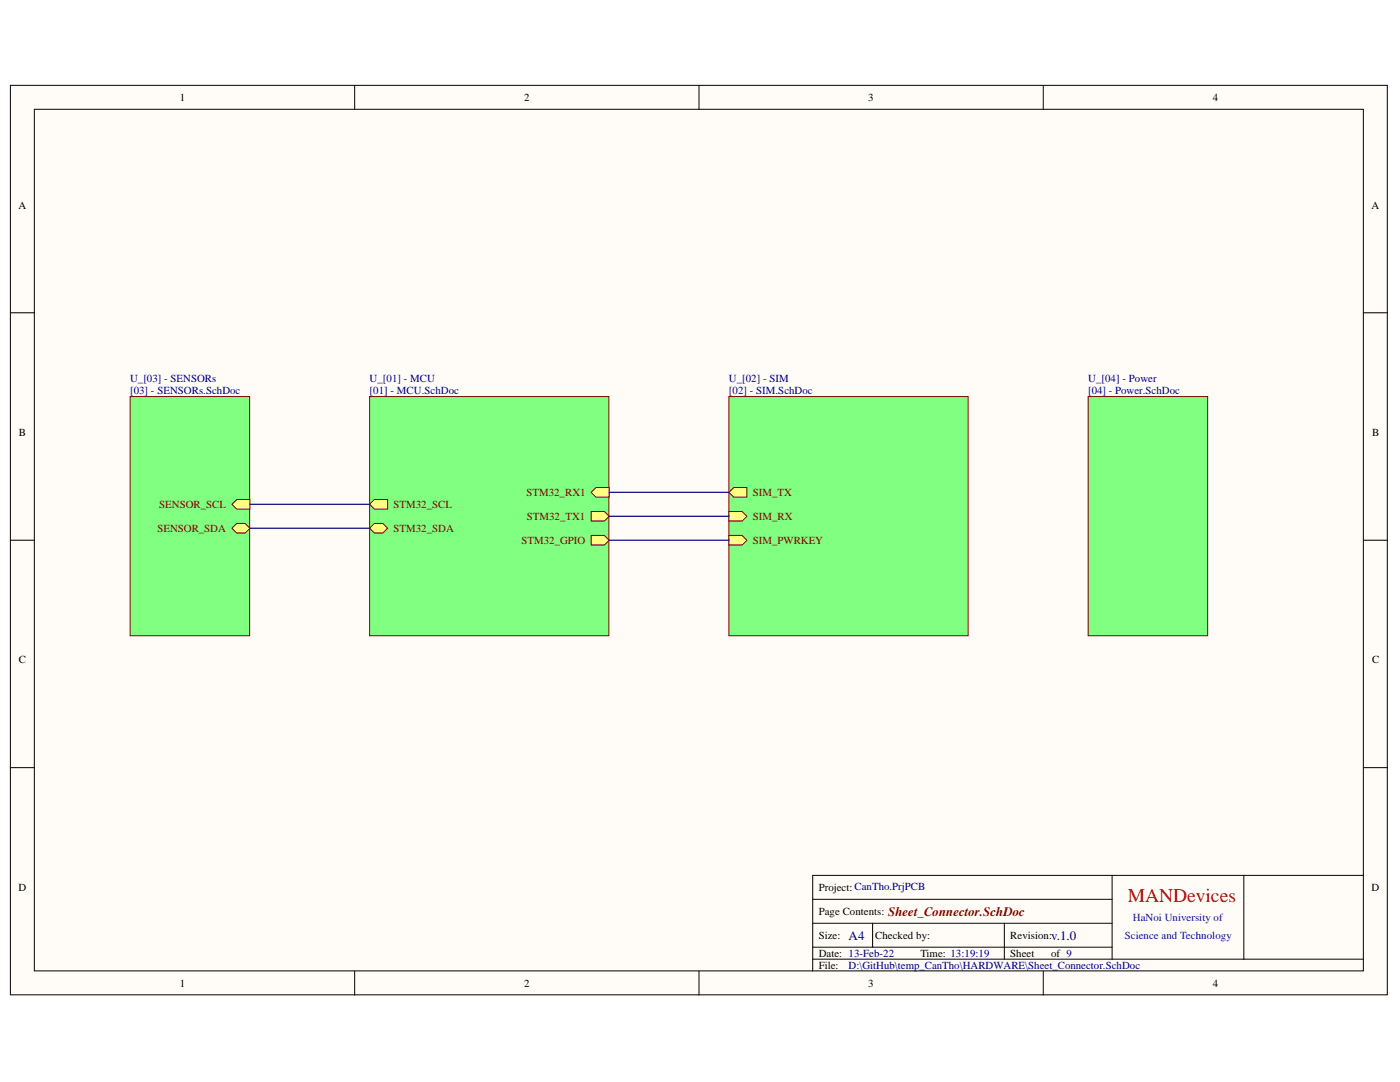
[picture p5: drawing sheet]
<svg xmlns="http://www.w3.org/2000/svg" width="279mm" height="216mm" viewBox="0 0 279 216" stroke-linecap="round" stroke-linejoin="round" font-family="sans-serif">
<g fill="#fffcf8" stroke="#000" stroke-width=".2">
<path d="M2.1 17h274.8v181.5h-274.8z"/>
<path d="M6.9 21.8h265.2v171.9h-265.2z"/>
</g>
<g fill="none" stroke="#000" stroke-width=".2">
<path d="M70.8 17v4.8M139.5 17v4.8M208.2 17v4.8M2.1 62.4h4.8M272.1 62.4h4.8M2.1 107.8h4.8M272.1 107.8h4.8M2.1 153.2h4.8M272.1 153.2h4.8M162.2 179.4h59.7M221.9 174.7v16.7M248.2 174.7h-86v19.1"/>
<path d="M272.1 174.7h-23.9v16.7M70.8 193.8v4.8M139.5 193.8v4.8M162.2 184.2h59.7M162.2 191.4h109.9M162.2 189h59.7M174.1 184.2v4.8M200.4 184.2v7.2M208.2 193.8v4.8"/>
</g>
<path d="M73.8 79.1h47.7v47.8h-47.7z" fill="#80ff80" stroke="#800000" stroke-width=".2"/>
<path d="M118 102.1h2.6l1 .9-1 1h-2.6z" fill-rule="evenodd" fill="#ffff80"/>
<path d="M118 102.1h2.6l1 .9-1 1h-2.6z" fill="none" stroke="#800000" stroke-width=".2"/>
<path d="M118 98.2l.9-.9h2.7v1.9h-2.7z" fill-rule="evenodd" fill="#ffff80"/>
<path d="M118 98.2l.9-.9h2.7v1.9h-2.7z" fill="none" stroke="#800000" stroke-width=".2"/>
<path d="M73.8 100.6l.9-.9h2.7v1.9h-2.7z" fill-rule="evenodd" fill="#ffff80"/>
<path d="M73.8 100.6l.9-.9h2.7v1.9h-2.7z" fill="none" stroke="#800000" stroke-width=".2"/>
<path d="M73.8 105.4l.9-1h1.7l1 1-1 1h-1.7z" fill-rule="evenodd" fill="#ffff80"/>
<path d="M73.8 105.4l.9-1h1.7l1 1-1 1h-1.7z" fill="none" stroke="#800000" stroke-width=".2"/>
<path d="M118 106.8h2.6l1 1-1 .9h-2.6z" fill-rule="evenodd" fill="#ffff80"/>
<path d="M118 106.8h2.6l1 1-1 .9h-2.6z" fill="none" stroke="#800000" stroke-width=".2"/>
<path d="M145.5 79.1h47.7v47.8h-47.7z" fill="#80ff80" stroke="#800000" stroke-width=".2"/>
<path d="M145.5 98.2l.9-.9h2.7v1.9h-2.7z" fill-rule="evenodd" fill="#ffff80"/>
<path d="M145.5 98.2l.9-.9h2.7v1.9h-2.7z" fill="none" stroke="#800000" stroke-width=".2"/>
<path d="M145.5 102.1h2.6l1 .9-1 1h-2.6z" fill-rule="evenodd" fill="#ffff80"/>
<path d="M145.5 102.1h2.6l1 .9-1 1h-2.6z" fill="none" stroke="#800000" stroke-width=".2"/>
<path d="M145.5 106.8h2.6l1 1-1 .9h-2.6z" fill-rule="evenodd" fill="#ffff80"/>
<path d="M145.5 106.8h2.6l1 1-1 .9h-2.6z" fill="none" stroke="#800000" stroke-width=".2"/>
<path d="M26 79.1h23.8v47.8h-23.8z" fill="#80ff80" stroke="#800000" stroke-width=".2"/>
<path d="M46.3 100.6l.9-.9h2.7v1.9h-2.7z" fill-rule="evenodd" fill="#ffff80"/>
<path d="M46.3 100.6l.9-.9h2.7v1.9h-2.7z" fill="none" stroke="#800000" stroke-width=".2"/>
<path d="M46.3 105.4l.9-1h1.7l1 1-1 1h-1.7z" fill-rule="evenodd" fill="#ffff80"/>
<path d="M46.3 105.4l.9-1h1.7l1 1-1 1h-1.7z" fill="none" stroke="#800000" stroke-width=".2"/>
<path d="M217.2 79.1h23.8v47.8h-23.8z" fill="#80ff80" stroke="#800000" stroke-width=".2"/>
<path d="M121.6 98.2h23.9M49.9 105.4h23.9M49.9 100.6h23.9M121.6 103h23.9M121.6 107.8h23.9" fill="none" stroke="#000080" stroke-width=".24"/>
<text font-size="3.9" fill="#f00" x="225.1" y="180">MANDevices</text>
<text font-size="2.6" fill="#800000" x="177.3" y="182.7">Sheet_Connector.SchDoc</text>
<g font-size="2.6" fill="#000080">
<text x="169.4" y="187.5">A4</text>
<text x="209.8" y="187.5">v.1.0</text>
</g>
<g font-size="2.2">
<text x="35.9" y="20.2">1</text>
<text x="104.6" y="20.2">2</text>
<text x="173.3" y="20.2">3</text>
<text x="242" y="20.2">4</text>
<text x="3.7" y="41.6">A</text>
<text x="273.7" y="41.6">A</text>
<text x="3.8" y="87">B</text>
<text x="273.8" y="87">B</text>
<text x="3.8" y="132.4">C</text>
<text x="273.8" y="132.4">C</text>
<text x="3.7" y="177.8">D</text>
<text x="163.4" y="177.8">Project: CanTho.PrjPCB</text>
<text x="273.7" y="177.8">D</text>
<text x="163.4" y="182.6">Page Contents:</text>
<text x="163.4" y="187.4">Size:</text>
<text x="163.4" y="190.9">Date: 13-Feb-22</text>
<text x="174.6" y="187.4">Checked by:</text>
<text x="183.7" y="190.9">Time: 13:19:19</text>
<text x="201.6" y="187.4">Revision:</text>
<text x="201.6" y="190.9">Sheet</text>
<text x="209.8" y="190.9">of 9</text>
<text x="35.9" y="196.9">1</text>
<text x="104.6" y="196.9">2</text>
<text x="163.4" y="193.3">File:</text>
<text x="173.3" y="196.9">3</text>
<text x="242" y="196.9">4</text>
</g>
<g font-size="2.2" fill="#000080">
<text x="26" y="76.3">U_[03] - SENSORs</text>
<text x="73.8" y="76.3">U_[01] - MCU</text>
<text x="145.5" y="76.3">U_[02] - SIM</text>
<text x="217.2" y="76.3">U_[04] - Power</text>
<text x="26" y="78.7">[03] - SENSORs.SchDoc</text>
<text x="73.8" y="78.7">[01] - MCU.SchDoc</text>
<text x="145.5" y="78.7">[02] - SIM.SchDoc</text>
<text x="217.2" y="78.7">[04] - Power.SchDoc</text>
<text x="169.4" y="193.3">D:\GitHub\temp_CanTho\HARDWARE\Sheet_Connector.SchDoc</text>
</g>
<g font-size="2.2" fill="#800000">
<text x="31.8" y="101.4">SENSOR_SCL</text>
<text x="78.5" y="101.4">STM32_SCL</text>
<text x="105.1" y="99">STM32_RX1</text>
<text x="150.3" y="99">SIM_TX</text>
<text x="31.4" y="106.1">SENSOR_SDA</text>
<text x="78.5" y="106.1">STM32_SDA</text>
<text x="105.1" y="103.7">STM32_TX1</text>
<text x="150.3" y="103.7">SIM_RX</text>
<text x="104.1" y="108.5">STM32_GPIO</text>
<text x="150.3" y="108.5">SIM_PWRKEY</text>
</g>
<g font-size="2.2" fill="#00f">
<text x="226.1" y="183.8">HaNoi University of</text>
<text x="224.5" y="187.4">Science and Technology</text>
</g>
</svg>
